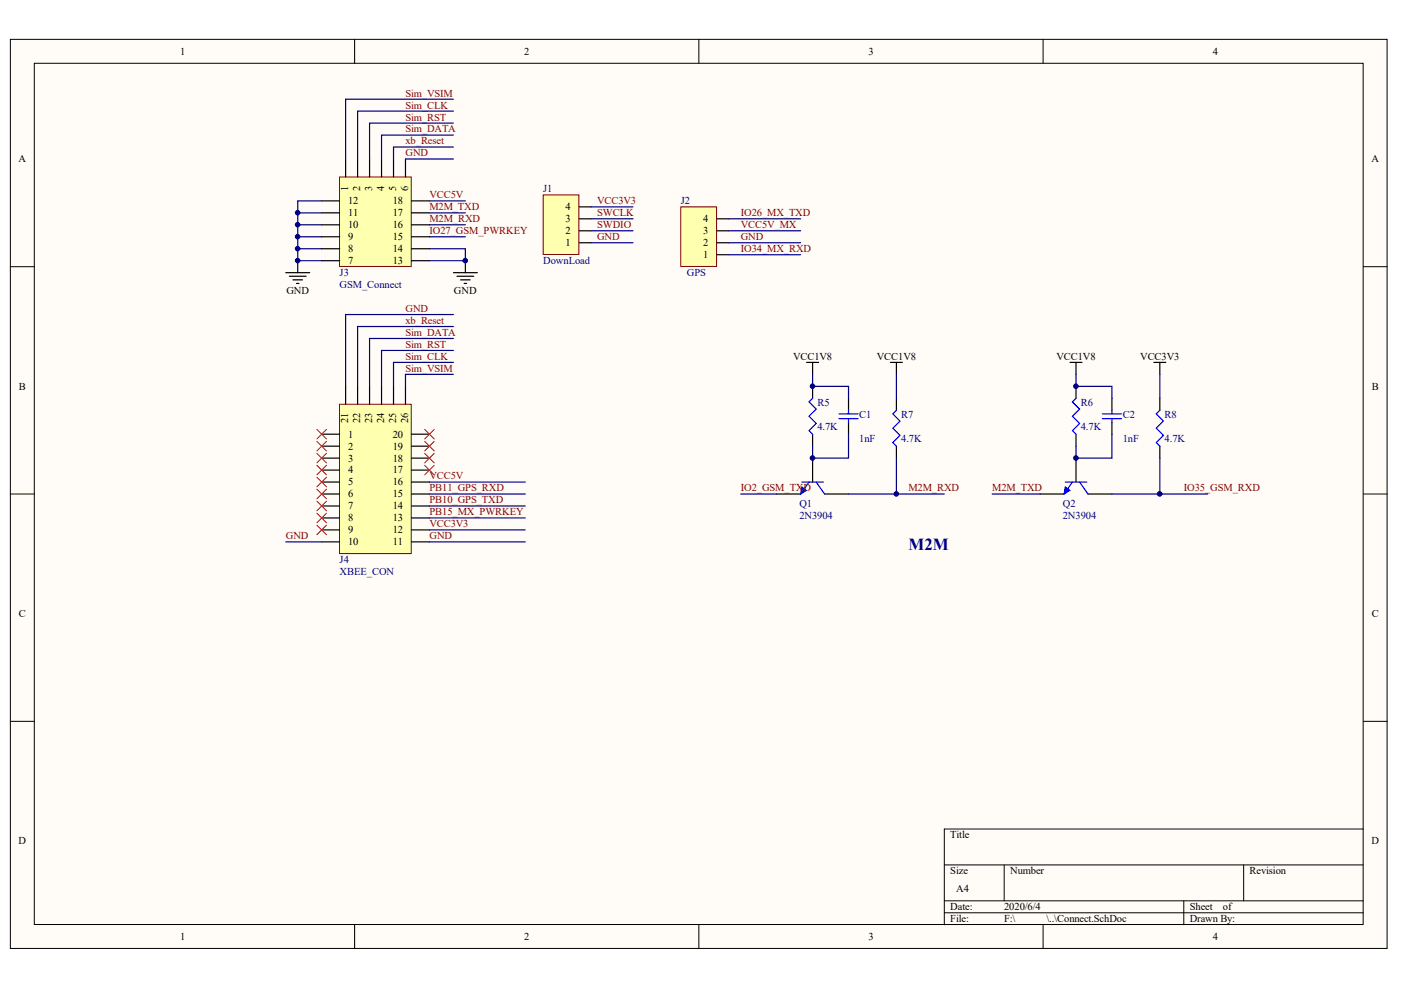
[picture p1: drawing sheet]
<svg xmlns="http://www.w3.org/2000/svg" width="297mm" height="210mm" viewBox="0 0 297 210" stroke-linecap="round" stroke-linejoin="round" font-family="sans-serif">
<g fill="#fffcf8" stroke="#000" stroke-width=".21">
<path d="M2.2 8.3h291.9v192.8h-291.9z"/>
<path d="M7.3 13.4h281.7v182.6h-281.7z"/>
</g>
<g fill="none" stroke="#000" stroke-width=".21">
<path d="M75.2 8.3v5.1M148.2 8.3v5.1M221.2 8.3v5.1M2.2 56.5h5.1M289.1 56.5h5M2.2 104.7h5.1M289.1 104.7h5M2.2 152.9h5.1M289.1 152.9h5M289.1 175.8h-88.9v20.3M75.2 196.1v5M148.2 196.1v5"/>
<path d="M200.2 183.4h88.9M200.2 191h88.9M200.2 193.5h88.9M212.9 183.4v7.6M221.2 196.1v5M251 191v5.1M263.7 183.4v7.6"/>
</g>
<path d="M96.1 57.8h5.1M96.9 58.6h3.5M97.6 59.3h2.1M98.7 55.3v2.5M98.4 60.1h.5" fill="none" stroke="#000" stroke-width=".25"/>
<path d="M72 37.5h15.2v19h-15.2z" fill="#ffffb0" stroke="#800000" stroke-width=".21"/>
<g fill="none" stroke="#000" stroke-width=".25">
<path d="M73.3 33.7v3.8M75.8 33.7v3.8M78.4 33.7v3.8M80.9 33.7v3.8M83.4 33.7v3.8M86 33.7v3.8M60.6 57.8h5.1M61.3 58.6h3.6M62.1 59.3h2M63.1 55.3v2.5M68.2 55.3h3.8M68.2 52.7h3.8"/>
<path d="M68.2 50.2h3.8M68.2 47.7h3.8M68.2 45.1h3.8M68.2 42.6h3.8M87.2 55.3h3.8M87.2 52.7h3.8M87.2 50.2h3.8M87.2 47.7h3.8M87.2 45.1h3.8M87.2 42.6h3.8M62.9 60.1h.5"/>
</g>
<g fill="none" stroke="#000080" stroke-width=".25">
<path d="M86 33.7h10.1M96.1 31.2h-12.7v2.5M96.1 28.6h-15.2v5.1M96.1 26.1h-17.7v7.6M96.1 23.6h-20.3v10.1M96.1 21h-22.8v12.7M63.1 50.2h5.1M63.1 47.7h5.1M63.1 45.1h5.1M63.1 52.7h5.1M68.2 42.6h-5.1v12.7h5.1M91 52.7h7.7v2.6h-7.7"/>
<path d="M91 50.2h7.7M91 47.7h7.7M91 45.1h7.7M91 42.6h7.7"/>
</g>
<path d="M115.2 41.3h7.5v12.7h-7.5z" fill="#ffffb0" stroke="#800000" stroke-width=".21"/>
<path d="M122.8 51.5h2.5M122.8 48.9h2.5M122.8 46.4h2.5M122.8 43.9h2.5" fill="none" stroke="#000" stroke-width=".25"/>
<path d="M125.3 43.9h8.9M125.3 46.4h8.9M125.3 48.9h8.9M125.3 51.5h8.9" fill="none" stroke="#000080" stroke-width=".25"/>
<path d="M144.3 43.9h7.6v12.6h-7.6z" fill="#ffffb0" stroke="#800000" stroke-width=".21"/>
<path d="M152 54h2.5M152 51.5h2.5M152 48.9h2.5M152 46.4h2.5" fill="none" stroke="#000" stroke-width=".25"/>
<path d="M72 85.7h15.2v31.7h-15.2z" fill="#ffffb0" stroke="#800000" stroke-width=".21"/>
<g fill="none" stroke="#000" stroke-width=".25">
<path d="M171 76.8h2.6M172.3 76.8v2.6M188.8 76.8h2.5M190.1 76.8v2.6M226.9 76.8h2.5M228.1 76.8v2.6M244.6 76.8h2.6M245.9 76.8v2.6M68.2 92.1h3.8M68.2 94.6h3.8M68.2 97.1h3.8M68.2 99.7h3.8"/>
<path d="M73.3 81.9v3.8M75.8 81.9v3.8M78.4 81.9v3.8M80.9 81.9v3.8M83.4 81.9v3.8M86 81.9v3.8M87.2 92.1h3.8M87.2 94.6h3.8M87.2 97.1h3.8M87.2 99.7h3.8M172.3 81.9v2.5M172.3 92.1v2.5"/>
<path d="M172.3 97.1v5.1M179.9 84.4v2.6M179.9 89.5v2.6M190.1 84.4v2.6M190.1 94.6v2.5M228.1 81.9v2.5M228.1 92.1v2.5M228.1 97.1v5.1M235.8 84.4v2.6M235.8 89.5v2.6M245.9 84.4v2.6M245.9 94.6v2.5"/>
<path d="M68.2 102.2h3.8M68.2 104.7h3.8M68.2 107.3h3.8M68.2 109.8h3.8M68.2 112.4h3.8M68.2 114.9h3.8M87.2 102.2h3.8M87.2 104.7h3.8M87.2 107.3h3.8M87.2 109.8h3.8M87.2 112.4h3.8M87.2 114.9h3.8"/>
<path d="M164.7 104.7h5M174.8 104.7h5.1M220.5 104.7h5.1M230.7 104.7h5.1"/>
</g>
<g fill="none" stroke="#000080" stroke-width=".25">
<path d="M154.5 46.4h15.2M154.5 48.9h15.2M154.5 54h15.2M154.5 51.5h15.2M96.1 79.4h-10.1v2.5M96.1 76.8h-12.7v5.1M96.1 74.3h-15.2v7.6M96.1 71.8h-17.7v10.1M96.1 69.2h-20.3v12.7M96.1 66.7h-22.8v15.2M172.3 79.4v2.5h7.6v2.5M190.1 79.4v5"/>
<path d="M228.1 79.4v2.5h7.7v2.5M245.9 79.4v5M179.9 92.1v5h-7.6v-2.5M190.1 97.1v7.6M235.8 92.1v5h-7.7v-2.5M245.9 97.1v7.6M60.6 114.9h7.6M91 114.9h20.4M91 104.7h20.4M91 102.2h20.4M91 107.3h20.4M91 109.8h20.4"/>
<path d="M91 112.4h20.4M157.1 104.7h7.6M179.9 104.7h20.3M210.4 104.7h10.1M235.8 104.7h20.3"/>
</g>
<g fill="none" stroke="#00f" stroke-width=".25">
<path d="M172.3 84.4l-.8 .8 1.5 1.5-1.5 1.6 1.5 1.5-1.5 1.5 .8 .8M177.9 88.8h4M177.9 87.7h4M179.9 87v.7M179.9 88.8v.7M190.1 87l-.8 .7 1.5 1.6-1.5 1.5 1.5 1.5-1.5 1.5 .8 .8M228.1 84.4l-.7 .8 1.5 1.5-1.5 1.6 1.5 1.5-1.5 1.5 .7 .8M233.7 88.8h4.1M233.7 87.7h4.1M235.8 87v.7M235.8 88.8v.7M245.9 87l-.8 .7 1.6 1.6-1.6 1.5 1.6 1.5-1.6 1.5 .8 .8"/>
<path d="M170 102.2h4.6M171.5 102.2l-1.8 2.5M173 102.2l1.8 2.5M225.9 102.2h4.5M227.4 102.2l-1.8 2.5M228.9 102.2l1.8 2.5"/>
</g>
<g fill="#00f" stroke="#00f" stroke-width=".21">
<path d="M170 103.2l1 .8-1.3 .7z"/>
<path d="M225.9 103.2l1 .8-1.3 .7z"/>
</g>
<g fill="none" stroke="#f00" stroke-width=".21">
<path d="M67.2 91l2 2.1M67.2 93.6l2 2M67.2 96.1l2 2M67.2 98.7l2 2M69.2 91l-2 2.1M69.2 93.6l-2 2M69.2 96.1l-2 2M69.2 98.7l-2 2M90 98.7l2.1 2M90 96.1l2.1 2M90 93.6l2.1 2M90 91l2.1 2.1"/>
<path d="M92.1 98.7l-2.1 2M92.1 96.1l-2.1 2M92.1 93.6l-2.1 2M92.1 91l-2.1 2.1M67.2 101.2l2 2M67.2 103.7l2 2.1M67.2 106.3l2 2M67.2 108.8l2 2M67.2 111.3l2 2.1M69.2 101.2l-2 2M69.2 103.7l-2 2.1M69.2 106.3l-2 2"/>
<path d="M69.2 108.8l-2 2M69.2 111.3l-2 2.1"/>
</g>
<g fill="#000080" stroke="#000080" stroke-width=".21">
<circle cx="63.1" cy="55.3" r=".48"/>
<circle cx="63.1" cy="52.7" r=".48"/>
<circle cx="63.1" cy="50.2" r=".48"/>
<circle cx="63.1" cy="47.6" r=".48"/>
<circle cx="63.1" cy="45.1" r=".48"/>
<circle cx="98.6" cy="55.3" r=".48"/>
<circle cx="172.3" cy="97.1" r=".48"/>
<circle cx="172.3" cy="81.9" r=".48"/>
<circle cx="190" cy="104.7" r=".48"/>
<circle cx="228.1" cy="97.1" r=".48"/>
<circle cx="228.1" cy="81.9" r=".48"/>
<circle cx="245.9" cy="104.7" r=".49"/>
</g>
<text font-size="3.6" fill="#000080" x="192.6" y="116.6">M2M</text>
<g font-size="2.2">
<text x="38.2" y="11.6">1</text>
<text x="111.2" y="11.6">2</text>
<text x="184.1" y="11.6">3</text>
<text x="257.1" y="11.6">4</text>
<text x="3.9" y="34.4">A</text>
<text x="290.8" y="34.4">A</text>
<text x="73.8" y="40.4" transform="rotate(-90 73.8 40.4)">1</text>
<text x="76.4" y="40.4" transform="rotate(-90 76.4 40.4)">2</text>
<text x="78.9" y="40.4" transform="rotate(-90 78.9 40.4)">3</text>
<text x="81.5" y="40.4" transform="rotate(-90 81.5 40.4)">4</text>
<text x="84" y="40.4" transform="rotate(-90 84 40.4)">5</text>
<text x="86.5" y="40.4" transform="rotate(-90 86.5 40.4)">6</text>
<text x="73.8" y="45.8">11</text>
<text x="73.8" y="43.3">12</text>
<text x="83.3" y="45.8">17</text>
<text x="83.3" y="43.3">18</text>
<text x="119.9" y="47.1">3</text>
<text x="119.9" y="44.6">4</text>
<text x="149.1" y="47.1">4</text>
<text x="73.8" y="53.5">8</text>
<text x="73.8" y="50.9">9</text>
<text x="73.8" y="48.4">10</text>
<text x="83.3" y="53.5">14</text>
<text x="83.3" y="50.9">15</text>
<text x="83.3" y="48.4">16</text>
<text x="119.9" y="52.2">1</text>
<text x="119.9" y="49.7">2</text>
<text x="149.1" y="52.2">2</text>
<text x="149.1" y="49.7">3</text>
<text x="73.8" y="56">7</text>
<text x="83.3" y="56">13</text>
<text x="149.1" y="54.7">1</text>
<text x="60.7" y="62.3">GND</text>
<text x="96.3" y="62.3">GND</text>
<text x="168.1" y="76.3">VCC1V8</text>
<text x="185.9" y="76.3">VCC1V8</text>
<text x="224" y="76.3">VCC1V8</text>
<text x="241.8" y="76.3">VCC3V3</text>
<text x="4" y="82.6">B</text>
<text x="290.9" y="82.6">B</text>
<text x="73.8" y="89.8" transform="rotate(-90 73.8 89.8)">21</text>
<text x="76.4" y="89.8" transform="rotate(-90 76.4 89.8)">22</text>
<text x="78.9" y="89.8" transform="rotate(-90 78.9 89.8)">23</text>
<text x="81.5" y="89.8" transform="rotate(-90 81.5 89.8)">24</text>
<text x="84" y="89.8" transform="rotate(-90 84 89.8)">25</text>
<text x="86.5" y="89.8" transform="rotate(-90 86.5 89.8)">26</text>
<text x="73.8" y="92.8">1</text>
<text x="73.8" y="95.3">2</text>
<text x="83.3" y="95.3">19</text>
<text x="83.3" y="92.8">20</text>
<text x="73.8" y="97.9">3</text>
<text x="73.8" y="100.4">4</text>
<text x="83.3" y="100.4">17</text>
<text x="83.3" y="97.9">18</text>
<text x="73.8" y="102.9">5</text>
<text x="73.8" y="105.5">6</text>
<text x="83.3" y="105.5">15</text>
<text x="83.3" y="102.9">16</text>
<text x="73.8" y="108">7</text>
<text x="73.8" y="110.5">8</text>
<text x="73.8" y="113.1">9</text>
<text x="83.3" y="113.1">12</text>
<text x="83.3" y="110.5">13</text>
<text x="83.3" y="108">14</text>
<text x="73.8" y="115.6">10</text>
<text x="83.3" y="115.6">11</text>
<text x="4" y="130.8">C</text>
<text x="290.9" y="130.8">C</text>
<text x="3.9" y="179">D</text>
<text x="201.5" y="177.8">Title</text>
<text x="290.8" y="179">D</text>
<text x="201.5" y="185.4">Size</text>
<text x="214.2" y="185.4">Number</text>
<text x="264.9" y="185.4">Revision</text>
<text x="202.8" y="189.2">A4</text>
<text x="201.5" y="193">Date:</text>
<text x="201.5" y="195.5">File:</text>
<text x="212.9" y="193">2020/6/4</text>
<text x="212.9" y="195.5">F:\</text>
<text x="221.9" y="195.5">\..\Connect.SchDoc</text>
<text x="252.3" y="193">Sheet</text>
<text x="252.3" y="195.5">Drawn By:</text>
<text x="259.3" y="193">of</text>
<text x="38.2" y="199.3">1</text>
<text x="111.2" y="199.3">2</text>
<text x="184.1" y="199.3">3</text>
<text x="257.1" y="199.3">4</text>
</g>
<g font-size="2.2" fill="#800000">
<text x="86" y="23">Sim_CLK</text>
<text x="86" y="20.5">Sim_VSIM</text>
<text x="86" y="25.6">Sim_RST</text>
<text x="86" y="28.1">Sim_DATA</text>
<text x="86" y="30.6">xb_Reset</text>
<text x="86" y="33.2">GND</text>
<text x="91" y="47.1">M2M_RXD</text>
<text x="91" y="44.6">M2M_TXD</text>
<text x="91" y="42">VCC5V</text>
<text x="126.6" y="45.8">SWCLK</text>
<text x="126.6" y="43.3">VCC3V3</text>
<text x="157.1" y="45.8">IO26_MX_TXD</text>
<text x="91" y="49.7">IO27_GSM_PWRKEY</text>
<text x="126.6" y="48.4">SWDIO</text>
<text x="126.6" y="50.9">GND</text>
<text x="157.1" y="50.9">GND</text>
<text x="157.1" y="53.5">IO34_MX_RXD</text>
<text x="157.1" y="48.4">VCC5V_MX</text>
<text x="86" y="68.7">xb_Reset</text>
<text x="86" y="71.2">Sim_DATA</text>
<text x="86" y="66.1">GND</text>
<text x="86" y="73.8">Sim_RST</text>
<text x="86" y="76.3">Sim_CLK</text>
<text x="86" y="78.8">Sim_VSIM</text>
<text x="91" y="101.7">VCC5V</text>
<text x="91" y="106.7">PB10_GPS_TXD</text>
<text x="91" y="104.2">PB11_GPS_RXD</text>
<text x="157.1" y="104.2">IO2_GSM_TXD</text>
<text x="192.6" y="104.2">M2M_RXD</text>
<text x="210.4" y="104.2">M2M_TXD</text>
<text x="251" y="104.2">IO35_GSM_RXD</text>
<text x="91" y="109.3">PB15_MX_PWRKEY</text>
<text x="91" y="111.8">VCC3V3</text>
<text x="60.6" y="114.3">GND</text>
<text x="91" y="114.3">GND</text>
</g>
<g font-size="2.2" fill="#000080">
<text x="115.2" y="40.8">J1</text>
<text x="144.4" y="43.3">J2</text>
<text x="72" y="58.5">J3</text>
<text x="115.2" y="56">DownLoad</text>
<text x="145.6" y="58.5">GPS</text>
<text x="72" y="61.1">GSM_Connect</text>
<text x="173.3" y="86.2">R5</text>
<text x="182.2" y="88.7">C1</text>
<text x="191.1" y="88.7">R7</text>
<text x="229.2" y="86.2">R6</text>
<text x="238" y="88.7">C2</text>
<text x="246.9" y="88.7">R8</text>
<text x="173.3" y="91.3">4.7K</text>
<text x="182.2" y="93.8">1nF</text>
<text x="191.1" y="93.8">4.7K</text>
<text x="229.2" y="91.3">4.7K</text>
<text x="238" y="93.8">1nF</text>
<text x="246.9" y="93.8">4.7K</text>
<text x="169.5" y="107.5">Q1</text>
<text x="225.3" y="107.5">Q2</text>
<text x="169.5" y="110">2N3904</text>
<text x="225.3" y="110">2N3904</text>
<text x="72" y="119.4">J4</text>
<text x="72" y="122">XBEE_CON</text>
</g>
</svg>
